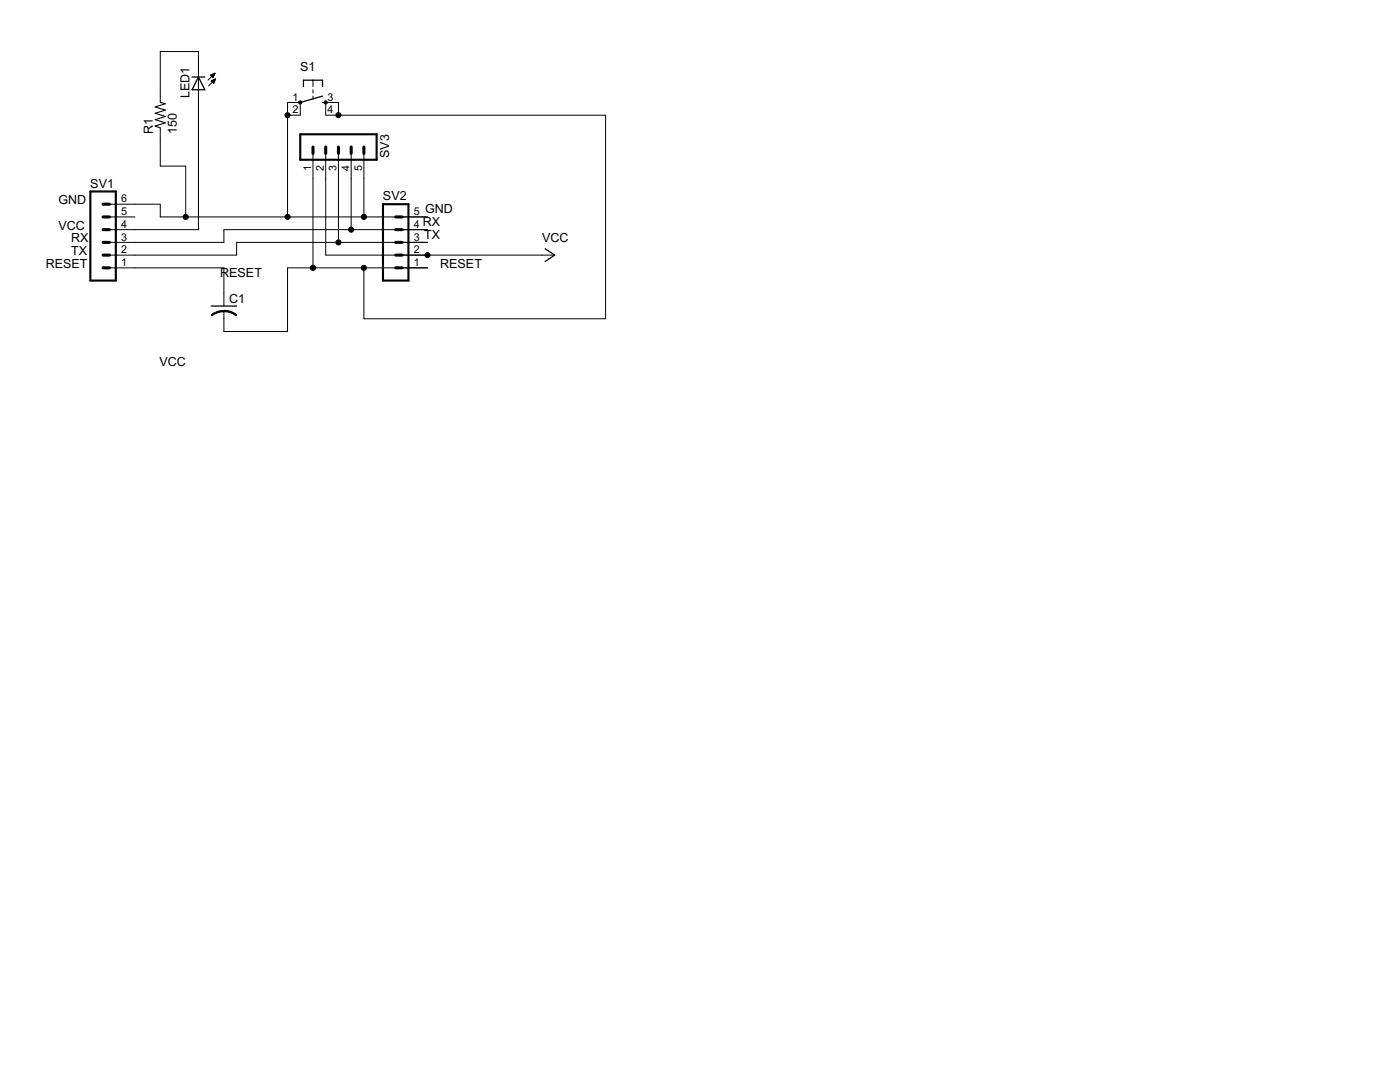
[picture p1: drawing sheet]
<svg xmlns="http://www.w3.org/2000/svg" width="279mm" height="216mm" viewBox="0 0 279 216" stroke-linecap="round" stroke-linejoin="round" font-family="sans-serif">
<path d="M38.3 15.4h2.6M39.6 15.4l1.3 2.5h-2.6zM60.6 17.3v-1.3h3.8v1.3M64.4 19.2l-4.5 1.2M64.4 20.4h.6M108.8 49.6l1.9 1.3-1.9 1.3M42.1 61.1h5.1" fill="none" stroke="#000" stroke-width=".25"/>
<g fill="none" stroke="#000" stroke-width=".2">
<path d="M42 15l.9-.4-.4 .9zM42.1 15h.6M42.2 15.2h.5M42.2 16.1h.7M42.2 14.9h.6M42.2 16.2h.6M42.3 15.3h.3M42.4 16.4h.4M42.4 15.4h.2M42.5 16.5h.2M42.5 16h.4M42.5 14.8h.3"/>
<path d="M42.6 16.6h.1M42.8 15.9h.2M42.8 14.7h.1M42.9 14.6l-1.4 1.4M43 15.7l-1.4 1.4M43 15.7l-.3 .9M43 15.7l-.9 .4 .6 .5M62.5 16v1.3M62.5 17.9v.6M62.5 19.2v.6M32 20.4v-10.1h7.6v35.5h-17.8M32 25.5v7.6h5.1v10.2"/>
<path d="M57.4 23h2.5v-2.6h-2.5v22.9M62.5 30.6v22.8M65 30.6v20.3h45.7M67.5 23v-2.6h-2.5v2.6h55.9v40.6h-48.3v-10.2M67.5 30.6v17.8M70.1 30.6v15.2M72.6 30.6v12.7M21.8 40.7h10.2v2.6h53.3M21.8 53.4h22.9v7.7M21.8 43.3h5.1M85.3 53.4h-27.9v12.7h-12.7v-4M85.3 48.4h-38.1v2.5h-25.4"/>
<path d="M85.3 45.8h-40.6v2.6h-22.9"/>
</g>
<g fill="#000" stroke="#000" stroke-width=".2">
<path d="M42.1 62.8l1.2-.6 1.4-.2v.2l-1 .1-1.4 .7z" fill-rule="evenodd"/>
<path d="M44.7 61.9h.3a3.9 3.9 0 0 1 2.3 .9l-.2 .2-1.4-.7-1-.1z" fill-rule="evenodd"/>
<circle cx="57.4" cy="23" r=".51"/>
<circle cx="59.9" cy="20.4" r=".33"/>
<circle cx="65" cy="20.4" r=".33"/>
<circle cx="67.5" cy="23" r=".51"/>
<circle cx="37.1" cy="43.3" r=".51"/>
<circle cx="57.4" cy="43.3" r=".51"/>
<circle cx="62.5" cy="53.4" r=".51"/>
<circle cx="67.5" cy="48.4" r=".51"/>
<circle cx="70.1" cy="45.8" r=".51"/>
<circle cx="72.6" cy="43.3" r=".51"/>
<circle cx="72.6" cy="53.4" r=".51"/>
<circle cx="85.3" cy="50.9" r=".51"/>
</g>
<path d="M32 20.4l1 .3-2 .6 2 .7-2 .6 2 .6-2 .7 2 .6-2 .6 1 .4" fill="none" stroke="#000" stroke-width=".21"/>
<path d="M18 38.2h5.1v17.8h-5.1zM59.9 26.8h15.3v5.1h-15.3zM76.4 40.7h5.1v15.3h-5.1z" fill="none" stroke="#000" stroke-width=".42"/>
<g fill="none" stroke="#000" stroke-width=".61">
<path d="M62.5 29.3v1.3M65 29.3v1.3M67.5 29.3v1.3M70.1 29.3v1.3M72.6 29.3v1.3M20.6 48.4h1.2M20.6 50.9h1.2M20.6 53.4h1.2M20.6 43.3h1.2M20.6 45.8h1.2M20.6 40.7h1.2M79 48.4h1.2"/>
<path d="M79 50.9h1.2M79 53.4h1.2M79 43.3h1.2M79 45.8h1.2"/>
</g>
<g font-size="2.8">
<text x="59.9" y="14.1">S1</text>
<text x="37.8" y="19.6" transform="rotate(-90 37.8 19.6)">LED1</text>
<text x="30.5" y="26.8" transform="rotate(-90 30.5 26.8)">R1</text>
<text x="35.3" y="26.8" transform="rotate(-90 35.3 26.8)">150</text>
<text x="77.7" y="31.5" transform="rotate(-90 77.7 31.5)">SV3</text>
<text x="11.7" y="40.8">GND</text>
<text x="18" y="37.5">SV1</text>
<text x="76.4" y="40">SV2</text>
<text x="11.7" y="45.8">VCC</text>
<text x="84.4" y="45.1">RX</text>
<text x="84.6" y="47.6">TX</text>
<text x="84.8" y="42.5">GND</text>
<text x="9.1" y="53.4">RESET</text>
<text x="14.2" y="48.4">RX</text>
<text x="14.2" y="50.9">TX</text>
<text x="87.9" y="53.4">RESET</text>
<text x="108.2" y="48.4">VCC</text>
<text x="43.9" y="55.2">RESET</text>
<text x="45.7" y="60.4">C1</text>
<text x="31.8" y="73">VCC</text>
</g>
<g font-size="2.4">
<text x="58.4" y="20.1">1</text>
<text x="58.4" y="22.6">2</text>
<text x="65.4" y="20.1">3</text>
<text x="65.4" y="22.6">4</text>
<text x="62.1" y="34.1" transform="rotate(-90 62.1 34.1)">1</text>
<text x="64.6" y="34.1" transform="rotate(-90 64.6 34.1)">2</text>
<text x="67.2" y="34.1" transform="rotate(-90 67.2 34.1)">3</text>
<text x="69.7" y="34.1" transform="rotate(-90 69.7 34.1)">4</text>
<text x="72.3" y="34.1" transform="rotate(-90 72.3 34.1)">5</text>
<text x="24.2" y="40.4">6</text>
<text x="24.2" y="45.5">4</text>
<text x="24.2" y="42.9">5</text>
<text x="82.6" y="45.5">4</text>
<text x="82.6" y="42.9">5</text>
<text x="24.2" y="53.1">1</text>
<text x="24.2" y="50.6">2</text>
<text x="24.2" y="48">3</text>
<text x="82.6" y="53.1">1</text>
<text x="82.6" y="50.6">2</text>
<text x="82.6" y="48">3</text>
</g>
</svg>
